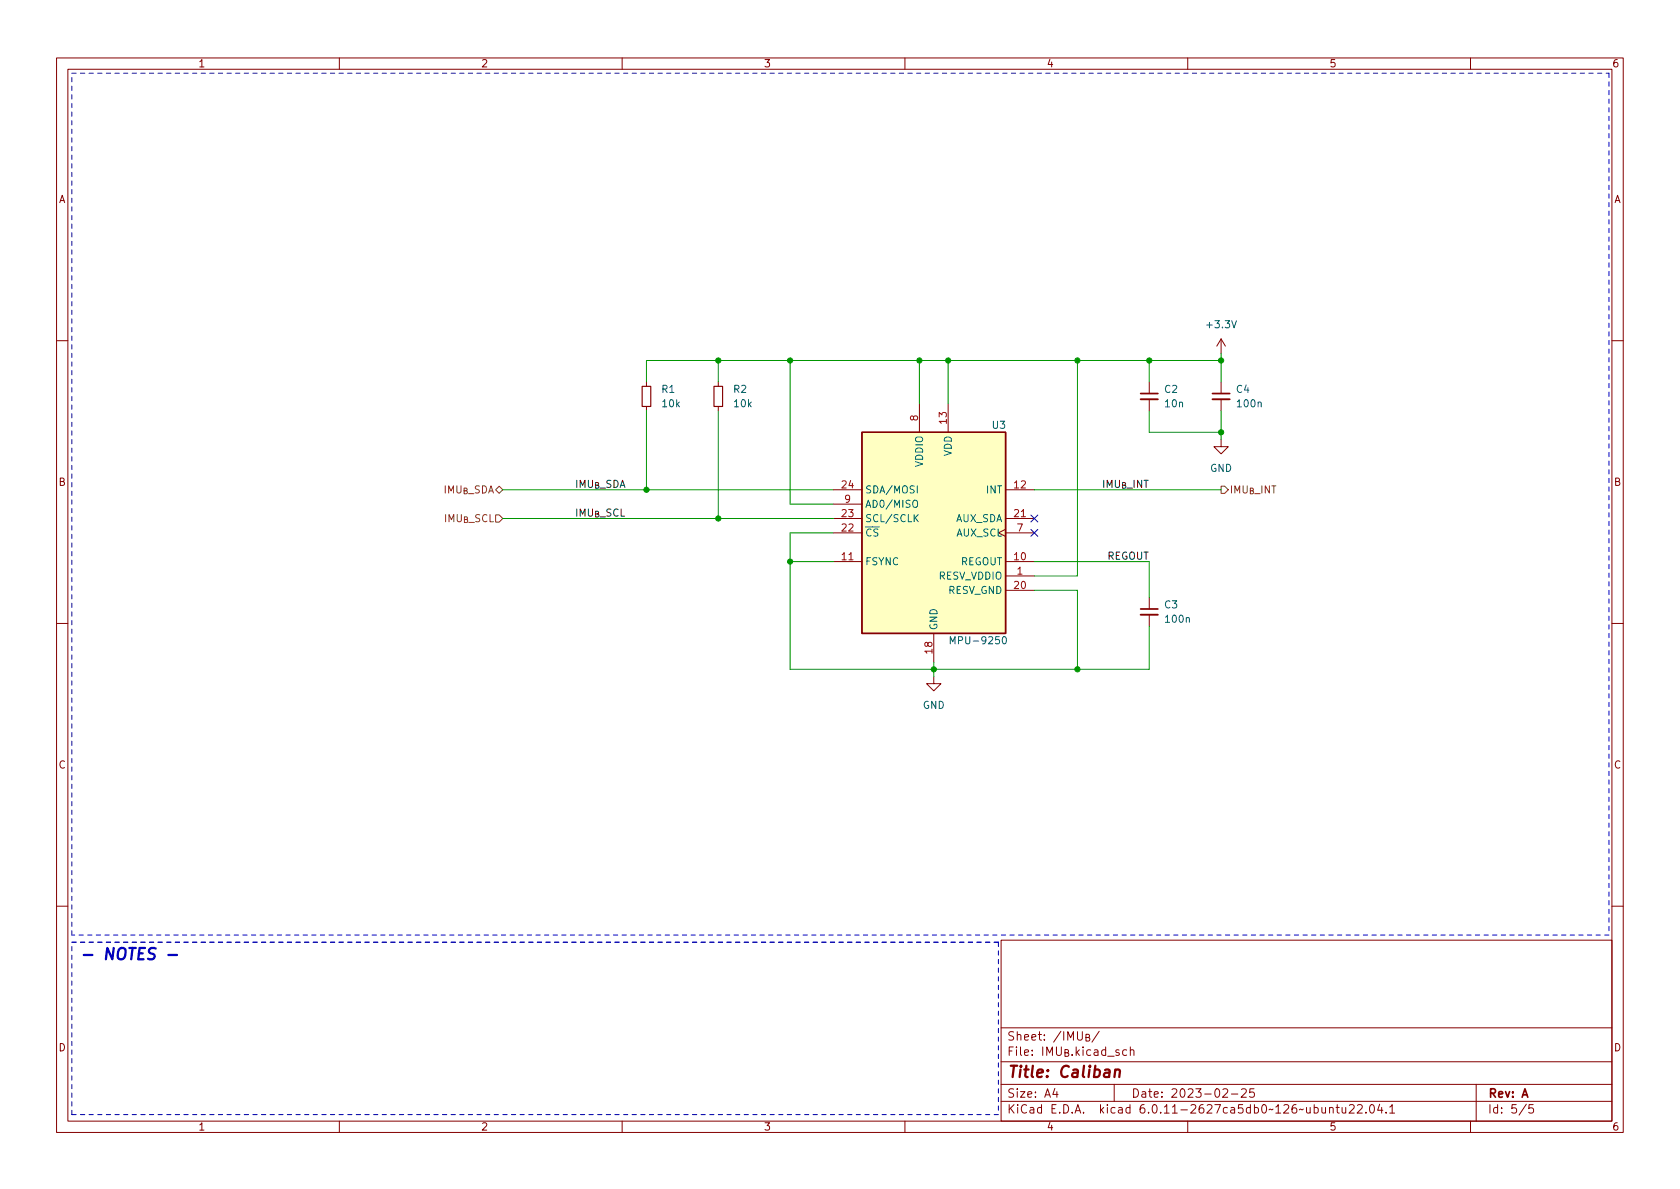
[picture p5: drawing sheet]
<svg xmlns="http://www.w3.org/2000/svg" width="297mm" height="210mm" viewBox="0 0 297 210" stroke-linecap="round" stroke-linejoin="round" font-family="sans-serif">
<g fill="none" stroke="#840000" stroke-width=".18">
<path d="M10 10.2h277v190.1h-277zM12 12.2h273v186.1h-273zM60 10.2v2M110 10.2v2M160 10.2v2M210 10.2v2M260 10.2v2M215.9 59.9l-.8 1.3M215.9 59.9v2.6M215.9 59.9l.8 1.3M10 60.2h2M114.3 67.6v.7"/>
<path d="M114.3 71.9v.7M127 67.6v.7M127 71.9v.7M162.6 71.4v5M167.6 71.4v5M203.2 67.6v2M203.2 70.6v2M215.9 77.7v1.3h1.3l-1.3 1.3-1.3-1.3h1.3M215.9 67.6v2M215.9 70.6v2M285 60.2h2M147.3 99.3h5.1"/>
<path d="M147.3 86.6h5.1M147.3 91.7h5.1M147.3 94.2h5.1M147.3 89.1h5.1M177.8 93.6l-1.3 .6 1.3 .7M177.8 99.3h5.1M177.8 86.6h5.1M177.8 91.7h5.1M177.8 94.2h5.1M10 110.2h2M165.1 119.6v1.3h1.3l-1.3 1.3-1.3-1.3h1.3M165.1 112v5.1"/>
<path d="M177.8 101.8h5.1M177.8 104.4h5.1M203.2 105.7v2M203.2 108.7v2M285 110.2h2M10 160.2h2M177 166.3h108v32h-108zM285 160.2h2M60 198.3v2M110 198.3v2M160 198.3v2M177 194.8h108"/>
<path d="M177 191.8h108M177 187.8h108M177 181.8h108M182.5 186.5v.1M182.5 185.7v.1M184.6 183.8v.1M184.6 183v.1M197 191.8v3M210 198.3v2M217.7 193.5h1.2M219.5 192.7l.6-.2 .2 .2 .1 .3-1 1h1M221.7 192.5h-.7l-.1 .7 .2-.1 .5 .1 .2 .2-.1 .5-.2 .1-.6-.1"/>
<path d="M238.6 195.5l.5-.2 .3 .2v.3l-.9 1h.9M240 195.5l.6-.2 .2 .2 .1 .3-1 1h1M241.5 196.7v.1M242.4 195.4l.1-.1a.81 .81 0 0 1 .6 .7 .81 .81 0 0 1-.3 .8h-.2a.81 .81 0 0 1-.5-.6 .81 .81 0 0 1 .3-.8zM243.9 195.3l-.3 1h.9M244.3 195.8v1M245.1 196.7v.1M245.7 195.8l.4-.5v1.5M245.7 196.8h.9M260 198.3v2M261 191.8v6.5M271.1 195.3h-.7l-.1 .7 .2-.1 .5 .1 .2 .2-.1 .5-.2 .1-.6-.1"/>
</g>
<path d="M217.8 56.7l.4 1.3 .4-1.3M222.5 71.2l.1-.1 .3 .1 .1 .7M154 93.7a.6 .6 0 0 0-.8 .4 .6 .6 0 0 0 .6 .7l.2-.1M155.2 93.6l-.5-.1-.1 .2v.3l.5 .3 .1 .3-.2 .2-.5-.1M161.6 88.5h.1a.43 .43 0 0 1 .5 .4v.4a.42 .42 0 0 1-.4 .4 .42 .42 0 0 1-.4-.4v-.4zM161.8 91.5l.6 .8M162.2 85.9v1.3M162.4 91l-.8 .7M176.7 112.6h-.6l-.1 .6 .2-.1h.4l.1 .2v.4l-.2 .2-.5-.2M177.3 112.7l.2-.1a.68 .68 0 0 1 .5 .6 .68 .68 0 0 1-.5 .7l-.2-.2-.1-.3zM209.8 109.3l.1-.1 .3 .1 .1 .7" fill="none" stroke="#006464" stroke-width=".18"/>
<path d="M201.7 70.6h3M214.4 70.6h3M201.7 108.7h3" fill="none" stroke="#840000" stroke-width=".33"/>
<path d="M201.7 69.6h3M214.4 69.6h3M201.7 107.7h3" fill="none" stroke="#840000" stroke-width=".3"/>
<path d="M152.4 76.4h25.4v35.6h-25.4z" fill="#ffffc2" stroke="#ffffc2" stroke-width=".18"/>
<path d="M152.4 76.4h25.4v35.6h-25.4z" fill="none" stroke="#840000" stroke-width=".25"/>
<path d="M150.1 99h.7M180.6 91.4h.7" fill="none" stroke="#a90000" stroke-width=".18"/>
<path d="M113.5 68.3h1.6v3.6h-1.6zM126.2 68.3h1.6v3.6h-1.6z" fill="none" stroke="#840000" stroke-width=".2"/>
<path d="M215.9 86h.6l.7 .6-.7 .6h-.6z" fill="none" stroke="#725600" stroke-width=".18"/>
<path d="M14.8 168.9h1.5" fill="none" stroke="#0000c2" stroke-width=".4"/>
<path d="M12.7 12.9h271.8M284.5 12.9v152.4M12.7 165.3v-152.4M12.7 166.6h163.8M176.5 166.6v30.5M284.5 165.3h-271.8M12.7 197.1v-30.5M176.5 197.1h-163.8" fill="none" stroke="#0000c2" stroke-width=".18" stroke-dasharray=".8 .8"/>
<g fill="none" stroke="#009600" stroke-width=".18">
<path d="M114.3 72.6v14M127 63.7v3.9M127 72.6v19.1M139.7 63.7v25.4h7.6M162.6 63.7v7.7M167.6 63.7v7.7M190.5 63.7v38.1h-7.6M203.2 63.7v3.9M203.2 72.6v3.8h12.7M215.9 63.7h-101.6v3.9M215.9 62.5v5.1M215.9 72.6v5.1"/>
<path d="M88.9 91.7h58.4M88.9 86.6h58.4M139.7 99.3h7.6M147.3 94.2h-7.6v24.2h63.5v-7.7M182.9 99.3h20.3v6.4M182.9 86.6h33M165.1 117.1v2.5M182.9 104.4h7.6v14"/>
</g>
<path d="M182.3 93.6l1.2 1.2M182.3 91.1l1.2 1.2M183.5 93.6l-1.2 1.2M183.5 91.1l-1.2 1.2" fill="none" stroke="#000084" stroke-width=".18"/>
<g fill="#009600" stroke="#009600" stroke-width=".18">
<circle cx="114.3" cy="86.6" r=".46"/>
<circle cx="162.6" cy="63.7" r=".46"/>
<circle cx="167.6" cy="63.7" r=".46"/>
<circle cx="127" cy="91.7" r=".46"/>
<circle cx="139.7" cy="99.3" r=".46"/>
<circle cx="127" cy="63.7" r=".46"/>
<circle cx="139.7" cy="63.7" r=".46"/>
<circle cx="190.5" cy="118.4" r=".46"/>
<circle cx="165.1" cy="118.4" r=".46"/>
<circle cx="215.9" cy="63.7" r=".46"/>
<circle cx="190.5" cy="63.7" r=".46"/>
<circle cx="215.9" cy="76.4" r=".46"/>
<circle cx="203.2" cy="63.7" r=".46"/>
</g>
<text font-size="2.8" fill="#0000c2" x="18.4" y="169.7">NOTES -</text>
<g font-size="2.8" fill="#840000">
<text x="178" y="191.2">Title:</text>
<text x="187.3" y="191.2">Caliban</text>
</g>
<g font-size="2.1" fill="#840000">
<text x="178" y="184.5">Sheet:</text>
<text x="186.2" y="184.5">/IMU_{B}/</text>
<text x="178" y="187.2">File:</text>
<text x="184.4" y="187.2">IMU_{B}.kicad_sch</text>
<text x="178" y="197.4">KiCad</text>
<text x="178" y="194.6">Size:</text>
<text x="184.7" y="194.6">A4</text>
<text x="185.7" y="197.4">E.D.A.</text>
<text x="194.6" y="197.4">kicad</text>
<text x="200" y="194.6">Date:</text>
<text x="201.8" y="197.4">6.0.11-2627ca5db0~126~ubuntu22.04.1</text>
<text x="207" y="194.6">2023-02-25</text>
<text x="263" y="194.6">Rev:</text>
<text x="263" y="197.4">Id:</text>
<text x="267.1" y="197.4">5/5</text>
<text x="269.1" y="194.6">A</text>
</g>
<g font-size="1.8" fill="#840000">
<text x="35" y="12.3">1</text>
<text x="85" y="12.3">2</text>
<text x="135" y="12.3">3</text>
<text x="185" y="12.3">4</text>
<text x="235" y="12.3">5</text>
<text x="285" y="12.3">6</text>
<text x="10.4" y="36.3">A</text>
<text x="285.4" y="36.3">A</text>
<text x="10.3" y="86.3">B</text>
<text x="285.3" y="86.3">B</text>
<text x="10.3" y="136.3">C</text>
<text x="285.3" y="136.3">C</text>
<text x="10.3" y="186.3">D</text>
<text x="285.3" y="186.3">D</text>
<text x="35" y="200.3">1</text>
<text x="85" y="200.3">2</text>
<text x="135" y="200.3">3</text>
<text x="185" y="200.3">4</text>
<text x="235" y="200.3">5</text>
<text x="285" y="200.3">6</text>
</g>
<g font-size="1.8" fill="#006464">
<text x="213" y="58.4">+3.3V</text>
<text x="116.8" y="69.9">R1</text>
<text x="129.5" y="69.9">R2</text>
<text x="205.7" y="69.9">C2</text>
<text x="218.4" y="69.9">C4</text>
<text x="116.8" y="72.4">10k</text>
<text x="129.5" y="72.4">10k</text>
<text x="175.3" y="76.2">U3</text>
<text x="205.7" y="72.4">10n</text>
<text x="218.4" y="72.4">100n</text>
<text x="163.6" y="82.7" transform="rotate(-90 163.6 82.7)">VDDIO</text>
<text x="168.7" y="80.7" transform="rotate(-90 168.7 80.7)">VDD</text>
<text x="213.9" y="83.8">GND</text>
<text x="152.9" y="87.6">SDA/MOSI</text>
<text x="174.2" y="87.6">INT</text>
<text x="152.9" y="92.7">SCL/SCLK</text>
<text x="152.9" y="90.2">AD0/MISO</text>
<text x="169" y="92.7">AUX_SDA</text>
<text x="169" y="95.3">AUX_SCL</text>
<text x="152.9" y="100.3">FSYNC</text>
<text x="169.8" y="100.3">REGOUT</text>
<text x="165.9" y="102.9">RESV_VDDIO</text>
<text x="167.6" y="105.4">RESV_GND</text>
<text x="205.7" y="108">C3</text>
<text x="166.1" y="111.5" transform="rotate(-90 166.1 111.5)">GND</text>
<text x="205.7" y="110.5">100n</text>
<text x="167.6" y="114.3">MPU-9250</text>
<text x="163.1" y="125.7">GND</text>
</g>
<g font-size="1.8" fill="#a90000">
<text x="162.3" y="74.6" transform="rotate(-90 162.3 74.6)">8</text>
<text x="167.4" y="75.2" transform="rotate(-90 167.4 75.2)">13</text>
<text x="148.6" y="86.4">24</text>
<text x="149.2" y="88.9">9</text>
<text x="179.1" y="86.4">12</text>
<text x="148.6" y="94">22</text>
<text x="148.6" y="91.4">23</text>
<text x="179.1" y="91.4">21</text>
<text x="179.7" y="94">7</text>
<text x="148.6" y="99.1">11</text>
<text x="179.1" y="99.1">10</text>
<text x="179.7" y="101.6">1</text>
<text x="179.1" y="104.1">20</text>
<text x="164.8" y="115.8" transform="rotate(-90 164.8 115.8)">18</text>
</g>
<g font-size="1.8" fill="#725600">
<text x="78.3" y="87.6">IMU_{B}_SDA</text>
<text x="217.4" y="87.6">IMU_{B}_INT</text>
<text x="78.4" y="92.7">IMU_{B}_SCL</text>
</g>
<g font-size="1.8" fill="#0f0f0f">
<text x="101.6" y="86.3">IMU_{B}_SDA</text>
<text x="194.8" y="86.3">IMU_{B}_INT</text>
<text x="101.6" y="91.3">IMU_{B}_SCL</text>
<text x="195.7" y="99">REGOUT</text>
</g>
</svg>
